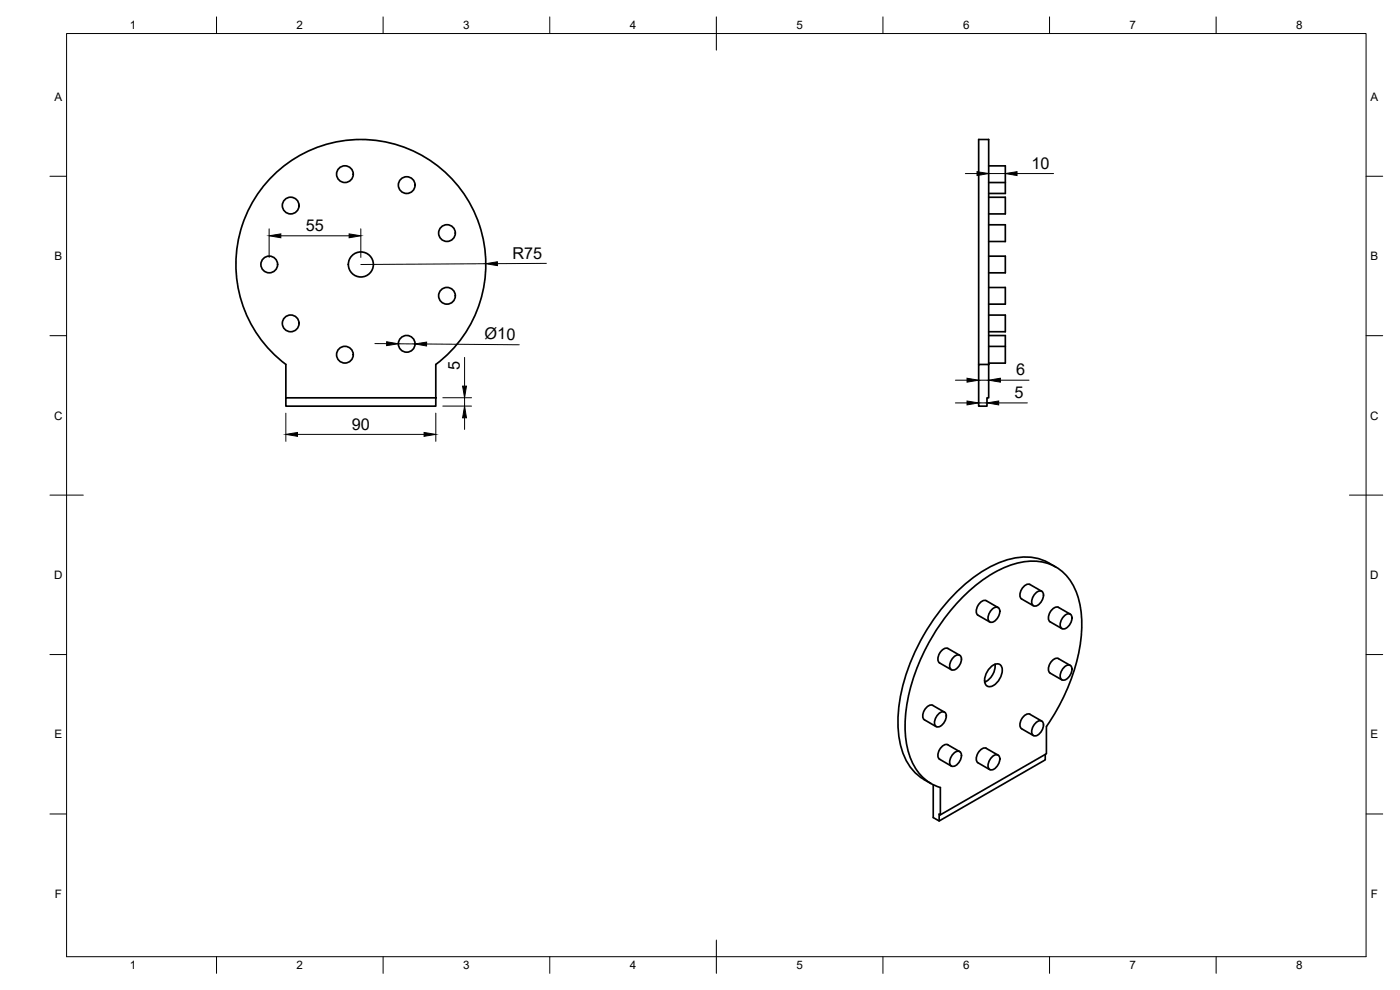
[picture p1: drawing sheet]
<svg xmlns="http://www.w3.org/2000/svg" width="420mm" height="297mm" viewBox="0 0 420 297" stroke-linecap="round" stroke-linejoin="round" font-family="sans-serif">
<!-- layer: Visible -->
<g fill="none" stroke="#000" stroke-width=".51">
<path d="M296.7 59.2h5v5h-5M296.7 49.8h5v5M296.7 54.8h5M301.7 54.8v3.2h-5M296.7 67.4h5v5.1h-5M296.7 76.9h5v5h-5M296.7 94.5h5v5h-5M296.7 86.3h5v5h-5M85.8 109.4v10M85.8 109.3a37.5 37.5 0 0 1-5.2-55.2 37.5 37.5 0 0 1 55.4 0 37.5 37.5 0 0 1-5.2 55.2M130.8 109.4v10h-45v2.5h45v-2.5M293.7 109.4h3v10h-.5v2.5h-2.5z"/>
<path d="M293.7 109.4v-67.5h3v67.5M296.7 100.7h5v3.2M296.7 103.9h5M301.7 103.9v5.1h-5M306.6 179.7l3.5 2M310.9 177.9a1.26 1.26 0 0 1 1.8-.5 1.26 1.26 0 0 1 .4 1.7 2.8 2.8 0 0 1-3 2.6 2.81 2.81 0 0 1 .8-3.8zM312.6 177.4l-3.5-2a2.9 2.9 0 0 0-3 3.2l.2 .8 .3 .3M316.8 170.1a16.7 16.7 0 0 0-17.2-1.2 49.9 49.9 0 0 0-22.4 21.7 52.2 52.2 0 0 0-7.6 28.2 19 19 0 0 0 6.3 14.2l3.5 2.1M286.3 197.1a1.26 1.26 0 0 1 1.7-.5 1.26 1.26 0 0 1 .5 1.7 2.8 2.8 0 0 1-3 2.6 2.81 2.81 0 0 1 .8-3.8zM288 196.6l-3.5-2a2.9 2.9 0 0 0-3 3.2l.2 .8 .3 .3 3.5 2M297.8 182.7a1.26 1.26 0 0 1 1.7-.4 1.26 1.26 0 0 1 .5 1.7 2.8 2.8 0 0 1-3 2.6 2.81 2.81 0 0 1 .8-3.9zM298.6 199.3a5.6 5.6 0 0 1-3.1 5.4"/>
<path d="M299.5 182.3l-3.5-2.1a2.9 2.9 0 0 0-3 3.2l.2 .9 .3 .3 3.5 2M315.2 186.6l3.5 2M319.5 184.7a1.26 1.26 0 0 1 1.7-.4 1.26 1.26 0 0 1 .5 1.7 2.8 2.8 0 0 1-3 2.6 2.81 2.81 0 0 1 .8-3.9zM321.2 184.3l-3.5-2.1a2.9 2.9 0 0 0-3.1 3.2l.3 .9 .3 .3M321.2 199.7l-3.5-2.1a2.9 2.9 0 0 0-3.1 3.2l.3 .9 .3 .2M281.8 214.1a1.26 1.26 0 0 1 1.7-.4 1.26 1.26 0 0 1 .4 1.7 2.8 2.8 0 0 1-2.9 2.6 2.81 2.81 0 0 1 .8-3.9zM283.5 213.7l-3.6-2.1a2.9 2.9 0 0 0-3 3.2l.2 .9 .3 .3 3.6 2M297.1 200.4a2.16 2.16 0 0 1 3.4-.5 5 5 0 0 1-3.5 6.1 1.83 1.83 0 0 1-1.5-2.5l.4-1.3zM306.6 218.7l3.5 2M309.1 214.3l3.5 2.1M309.1 214.3a2.9 2.9 0 0 0-3 3.2l.2 .9 .3 .2M310.9 216.8a1.26 1.26 0 0 1 1.8-.4 1.26 1.26 0 0 1 .4 1.7 2.8 2.8 0 0 1-3 2.6 2.81 2.81 0 0 1 .8-3.9z"/>
<path d="M315.2 202l3.5 2M319.5 200.1a1.26 1.26 0 0 1 1.7-.5 1.26 1.26 0 0 1 .5 1.8 2.8 2.8 0 0 1-3 2.6 2.81 2.81 0 0 1 .8-3.9zM282.2 236.3v8.2M282.2 236.3a14.4 14.4 0 0 1-9.6-10.8 40.9 40.9 0 0 1 2.3-24.3 58 58 0 0 1 23.2-29.3 21.4 21.4 0 0 1 15.5-3.1 14.4 14.4 0 0 1 10.2 11.2 41.8 41.8 0 0 1-3 25.6l-3 6.3-3.8 6.1v8.2l-31.8 18.3-.3-.2v2M284.5 223.5l3.5 2M284.5 223.5a2.9 2.9 0 0 0-3 3.2l.2 .8 .3 .3 3.5 2.1M286.3 226a1.26 1.26 0 0 1 1.7-.5 1.26 1.26 0 0 1 .5 1.7 2.8 2.8 0 0 1-3 2.6 2.81 2.81 0 0 1 .8-3.8zM296 224.5l3.5 2.1M296 224.5a2.9 2.9 0 0 0-3 3.2l.2 .9 .3 .3 3.5 2M297.8 227a1.26 1.26 0 0 1 1.7-.4 1.26 1.26 0 0 1 .5 1.7 2.8 2.8 0 0 1-3 2.6 2.81 2.81 0 0 1 .8-3.9zM313.7 226.4v1.6l-31.8 18.3-1.8-1v-9.8"/>
<circle cx="103.5" cy="52.3" r="2.51"/>
<circle cx="122.1" cy="55.5" r="2.51"/>
<circle cx="80.8" cy="79.4" r="2.51"/>
<circle cx="87.2" cy="61.7" r="2.51"/>
<circle cx="108.3" cy="79.4" r="3.8"/>
<circle cx="134.1" cy="69.9" r="2.51"/>
<circle cx="87.2" cy="97" r="2.51"/>
<circle cx="134.1" cy="88.7" r="2.51"/>
<circle cx="103.5" cy="106.4" r="2.51"/>
<circle cx="122.1" cy="103.2" r="2.51"/>
</g>
<!-- layer: BORDER -->
<g fill="none" stroke="#000" stroke-width=".3">
<path d="M20 10.1h390v276.9h-390zM65 5.1v5M115 5.1v5M165 5.1v5M215 5.1v10M265 5.1v5M315 5.1v5M365 5.1v5M15 52.9h5M410 52.9h5M15 100.7h5M410 100.7h5"/>
<path d="M15 148.6h10M405 148.6h10M15 196.4h5M410 196.4h5M15 244.2h5M410 244.2h5M65 287v5M115 287v5M165 287v5M215 282.1v9.9M265 287v5M315 287v5"/>
<path d="M365 287v5"/>
</g>
<!-- layer: FD_Dimensions -->
<g fill="none" stroke="#000" stroke-width=".3">
<path d="M289.7 52.1h3.5M296.7 52.1h5M305.2 52.1h11M80.8 68.7v8.5M84.3 70.7h20.5M108.3 68.7v8.5M145.8 79.1l-37.5 .3M164 79l-14.7 .1M112.5 103.1h3.5M119.5 103.2h5M128 103.2l27.8 .2M132.9 119.3h8.6"/>
<path d="M139.4 107.2v8.7M139.4 119.3v2.5M286.7 114.1h3.5M293.7 114.1h3M300.2 114.1h8.6M85.8 124v8.4M89.3 130.3h38M130.8 124v8.4M132.9 121.8h8.6M139.4 125.4v3.4M286.7 120.9h3.5M293.7 120.9h2.5"/>
<path d="M299.7 120.9h8.6"/>
</g>
<g fill="#000" stroke="#000" stroke-width=".3">
<path d="M293.2 51.5l3.5 .6-3.5 .6zM301.7 52.1l3.5-.6v1.2zM80.8 70.7l3.5-.5v1.1zM104.8 70.2l3.5 .5-3.5 .6zM145.8 79.1l3.5-.6v1.2zM116 102.5l3.5 .7-3.5 .5zM124.5 103.2l3.5-.6v1.2zM138.8 115.9h1.2l-.6 3.4zM290.2 113.5l3.5 .6-3.5 .6zM296.7 114.1l3.5-.6v1.2zM85.8 130.3l3.5-.5v1.1zM127.3 129.8l3.5 .5-3.5 .6z"/>
<path d="M139.4 121.8l.6 3.6h-1.2zM290.2 120.3l3.5 .6-3.5 .6zM296.2 120.9l3.5-.6v1.2z"/>
</g>
<g font-size="4.9">
<text x="309.6" y="50.6">10</text>
<text x="91.8" y="69.3">55</text>
<text x="153.8" y="77.6">R75</text>
<text x="145.4" y="101.8" transform="rotate(1 145.4 101.8)">Ø10</text>
<text x="138" y="111.2" transform="rotate(-90 138 111.2)">5</text>
<text x="304.9" y="112.6">6</text>
<text x="304.4" y="119.4">5</text>
<text x="105.6" y="128.9">90</text>
</g>
<g font-size="3.5">
<text x="39" y="8.8">1</text>
<text x="89" y="8.8">2</text>
<text x="139" y="8.8">3</text>
<text x="189" y="8.8">4</text>
<text x="239" y="8.8">5</text>
<text x="289" y="8.8">6</text>
<text x="339" y="8.8">7</text>
<text x="389" y="8.8">8</text>
<text x="16.3" y="30.2">A</text>
<text x="411.3" y="30.2">A</text>
<text x="16.3" y="78">B</text>
<text x="411.3" y="78">B</text>
<text x="16.2" y="125.9">C</text>
<text x="411.2" y="125.9">C</text>
<text x="16.2" y="173.7">D</text>
<text x="411.2" y="173.7">D</text>
<text x="16.3" y="221.6">E</text>
<text x="411.3" y="221.6">E</text>
<text x="16.4" y="269.4">F</text>
<text x="411.4" y="269.4">F</text>
<text x="39" y="290.8">1</text>
<text x="89" y="290.8">2</text>
<text x="139" y="290.8">3</text>
<text x="189" y="290.8">4</text>
<text x="239" y="290.8">5</text>
<text x="289" y="290.8">6</text>
<text x="339" y="290.8">7</text>
<text x="389" y="290.8">8</text>
</g>
</svg>
